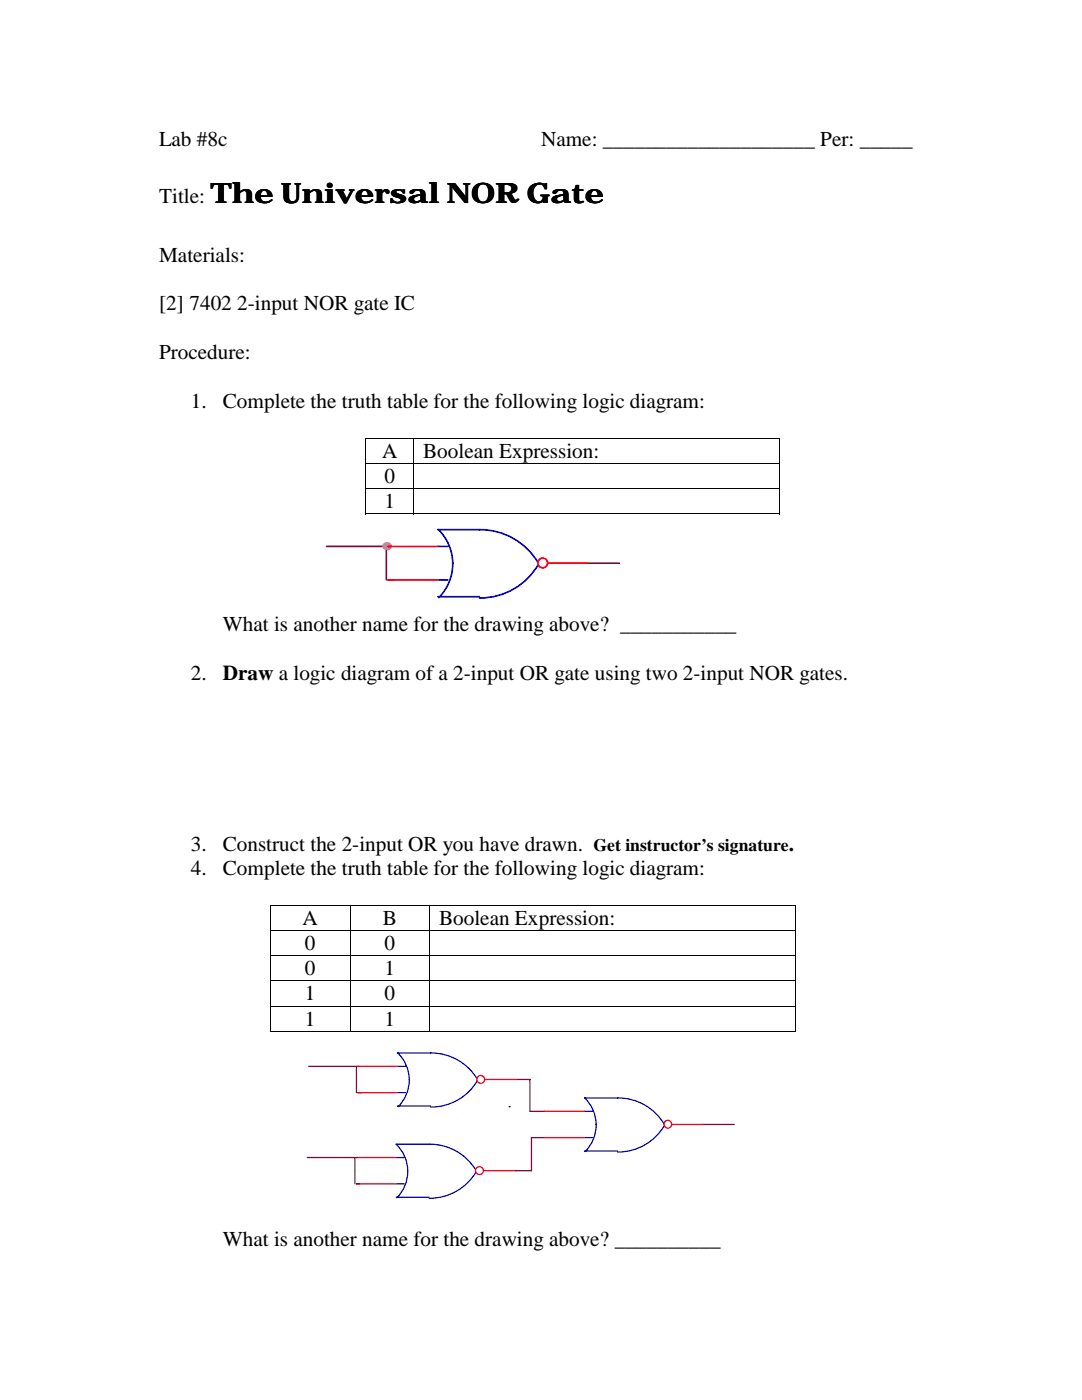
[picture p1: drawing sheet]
<svg xmlns="http://www.w3.org/2000/svg" width="216mm" height="279mm" viewBox="0 0 216 279" stroke-linecap="round" stroke-linejoin="round" font-family="sans-serif">
<g fill="none" stroke="#000" stroke-width=".2">
<path d="M72.9 87.4h82.8M72.9 92.5h82.8M72.9 97.5h82.8M73 87.5v4.9M73 92.5v4.9M73 97.6v5.1M82.5 87.5v4.9M82.5 92.5v4.9M82.5 97.6v5.1M155.6 87.5v4.9M155.6 92.5v4.9M155.6 97.6v5.1"/>
<path d="M73.1 102.6h9.4M82.6 102.6h72.9M53.9 180.6h104.9M53.9 185.7h104.9M53.9 190.7h104.9M53.9 195.7h104.9M54 180.7v4.9M54 185.8v4.8M54 190.8v4.9M54 195.8v4.9M69.8 180.7v4.9M69.8 185.8v4.8"/>
<path d="M69.8 190.8v4.9M69.8 195.8v4.9M85.7 180.7v4.9M85.7 185.8v4.8M85.7 190.8v4.9M85.7 195.8v4.9M158.8 180.7v4.9M158.8 185.8v4.8M158.8 190.8v4.9M158.8 195.8v4.9M53.9 200.8h104.9M54 200.9v5"/>
<path d="M54.1 205.8h15.7M69.8 200.9v5M69.9 205.8h15.7M85.7 200.9v5M85.8 205.8h72.9M158.8 200.9v5"/>
</g>
<path d="M101.6 220.9h.1" fill="none" stroke="#000" stroke-width=".25"/>
<path d="M65.2 109.1h11.9v6.6M77.4 109.1h.4M77.4 115.7h1M117.3 112.4h6.3" fill="none" stroke="#800040" stroke-width=".34"/>
<g fill="#f0f" stroke="#f0f" stroke-width=".34">
<circle cx="77.1" cy="109" r=".64"/>
<circle cx="77.4" cy="109" r=".64"/>
</g>
<path d="M87.4 105.7h8.3a13.4 13.4 0 0 1 11.7 6.6M87.4 119.1h8.3M87.4 109.1h2M87.4 115.7h2M87.4 105.6a9.6 9.6 0 0 1 .2 13.7M107.5 112.5a13.4 13.4 0 0 1-11.8 6.8" fill="none" stroke="#00f" stroke-width=".34"/>
<path d="M77.4 109.1h10M77.4 115.7h10" fill="none" stroke="#f00" stroke-width=".34"/>
<circle cx="108.3" cy="112.4" r=".97" fill="#fff" stroke="#f00" stroke-width=".34"/>
<path d="M109.3 112.4h8" fill="none" stroke="#f00" stroke-width=".34"/>
<path d="M71.4 218.1h.8M103.1 215.4h2.6v6.4M61.3 231h9.5v5.3M106 227h2.7M140.4 224.4h6.1" fill="none" stroke="#800040" stroke-width=".25"/>
<path d="M79 238.9h6.6M79 231h1.6M79 236.3h1.6M85.6 228.3a10.7 10.7 0 0 1 9.4 5.3M85.6 228.3h-6.6a7.5 7.5 0 0 1 .2 10.8M95.1 233.7a10.7 10.7 0 0 1-9.5 5.4" fill="none" stroke="#00f" stroke-width=".25"/>
<path d="M71.1 231h7.9M71.1 236.3h7.9" fill="none" stroke="#f00" stroke-width=".25"/>
<circle cx="95.7" cy="233.6" r=".78" fill="#fff" stroke="#f00" stroke-width=".25"/>
<path d="M71.4 212.8h7.9M71.4 218.1h7.9M96.5 233.6h6.4" fill="none" stroke="#f00" stroke-width=".25"/>
<path d="M71.1 212.8v5.3M71.4 212.8h.2M71.1 236.3h.8M105.7 221.8h3" fill="none" stroke="#800040" stroke-width=".25"/>
<path d="M79.3 210.1h6.6a10.7 10.7 0 0 1 9.3 5.3M79.3 212.8h1.6M79.3 218.1h1.6M79.3 210.1a7.5 7.5 0 0 1 .1 10.8M95.3 215.5a10.7 10.7 0 0 1-9.4 5.4M79.3 220.7h6.6" fill="none" stroke="#00f" stroke-width=".25"/>
<circle cx="95.9" cy="215.4" r=".78" fill="#fff" stroke="#f00" stroke-width=".25"/>
<path d="M96.8 215.4h6.3M108.7 221.8h7.9M108.7 227h7.9" fill="none" stroke="#f00" stroke-width=".25"/>
<path d="M123.2 219.1a10.7 10.7 0 0 1 9.4 5.3M123.2 219.1h-6.6a7.5 7.5 0 0 1 .2 10.7M116.6 229.7h6.6M116.6 221.8h1.6M116.6 227h1.6M132.6 224.5a10.7 10.7 0 0 1-9.4 5.4" fill="none" stroke="#00f" stroke-width=".25"/>
<circle cx="133.3" cy="224.4" r=".77" fill="#fff" stroke="#f00" stroke-width=".25"/>
<path d="M134.1 224.4h6.3" fill="none" stroke="#f00" stroke-width=".25"/>
<path d="M61.6 212.8h9.5M71.1 231h.3M106 227v6.6h-3.1" fill="none" stroke="#800040" stroke-width=".25"/>
<text font-size="5.6" x="42" y="40.6">The Universal NOR Gate</text>
<g font-size="4.2">
<text x="31.7" y="29.2">Lab #8c</text>
<text x="108" y="29.2">Name: ____________________ Per: _____</text>
<text x="31.7" y="40.5">Title:</text>
<text x="31.7" y="52.2">Materials:</text>
<text x="31.7" y="61.9">[2] 7402 2-input NOR gate IC</text>
<text x="31.7" y="71.7">Procedure:</text>
<text x="38.1" y="81.4">1.</text>
<text x="44.5" y="81.4">Complete the truth table for the following logic diagram:</text>
<text x="76.2" y="91.3">A</text>
<text x="84.5" y="91.3">Boolean Expression:</text>
<text x="76.7" y="96.4">0</text>
<text x="76.7" y="101.4">1</text>
<text x="44.4" y="125.9">What is another name for the drawing above? ___________</text>
<text x="38.1" y="135.7">2.</text>
<text x="44.4" y="135.7">Draw a logic diagram of a 2-input OR gate using two 2-input NOR gates.</text>
<text x="38.1" y="169.8">3.</text>
<text x="44.4" y="169.8">Construct the 2-input OR you have drawn.</text>
<text x="157.4" y="169.8">.</text>
<text x="38.1" y="174.6">4.</text>
<text x="44.5" y="174.6">Complete the truth table for the following logic diagram:</text>
<text x="60.4" y="184.5">A</text>
<text x="76.4" y="184.5">B</text>
<text x="87.6" y="184.5">Boolean Expression:</text>
<text x="60.8" y="189.6">0</text>
<text x="76.7" y="189.6">0</text>
<text x="60.8" y="194.6">0</text>
<text x="76.7" y="194.6">1</text>
<text x="60.8" y="199.6">1</text>
<text x="76.7" y="199.6">0</text>
<text x="60.8" y="204.7">1</text>
<text x="76.7" y="204.7">1</text>
<text x="44.4" y="248.7">What is another name for the drawing above? __________</text>
</g>
<text font-size="3.5" x="118.4" y="169.8">Get instructor’s signature</text>
</svg>
